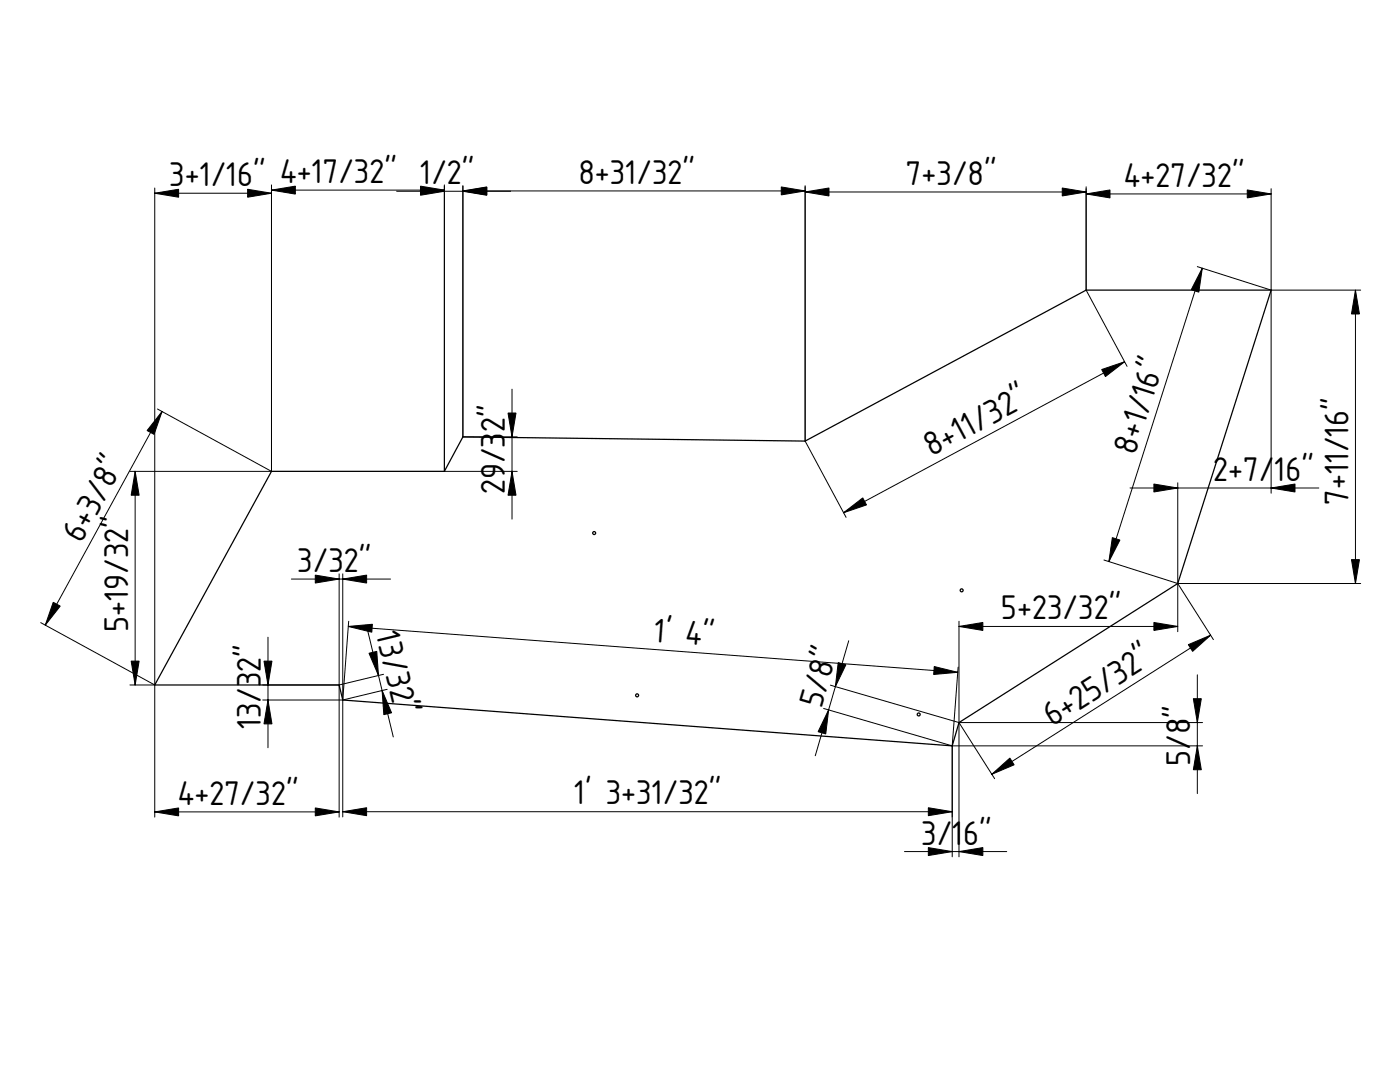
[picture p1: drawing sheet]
<svg xmlns="http://www.w3.org/2000/svg" width="279mm" height="216mm" viewBox="0 0 279 216" stroke-linecap="round" stroke-linejoin="round" font-family="sans-serif">
<g fill="none" stroke="#000" stroke-width=".25">
<path d="M54.2 94.1h34.5l3.7-6.9 68.3 .8 56.1-30.1h36.9l-18.7 58.5-43.6 27.8-1.4 4.6-121.6-9.1-.7-3h-36.8z"/>
<circle cx="118.6" cy="106.4" r=".3"/>
<circle cx="191.9" cy="117.8" r=".3"/>
<circle cx="127.1" cy="138.7" r=".3"/>
<circle cx="183.3" cy="142.6" r=".3"/>
</g>
<g fill="none" stroke="#000" stroke-width=".2">
<path d="M30.9 37.5v125.5M30.9 38.6h23.3M54.2 37.9h34.5M54.2 36.9v57.2M79.2 38.2h22.7M88.7 36.9v57.2h14.5M92.4 38.1h68.3M92.4 37.1v50.1h10.8M160.7 37.1v50.9l8.2 15.2M160.7 38.3h56.1M216.8 37.3v20.6l8.1 15.2M216.8 38.7h36.9"/>
<path d="M253.7 37.7v60.7M238.9 53.2l14.8 4.7h17.9M239.9 53.5l-18.6 58.6M270.5 57.9v58.5M102.2 77.7v25.9M224.4 72.2l-56 30.1M25.9 94.1h28.3M27 94.1v42.6M31.4 81.6l22.8 12.5M32.3 82.1l-23.3 42.6M225.5 97.4h37.7M235 96.3v29.7"/>
<path d="M58.2 115.5h19.7M67.7 114.5v48.5M68.4 114.5v48.5M220.3 111.7l14.7 4.7M235 116.4l7.2 11.2M235 116.4h36.6M8.1 124.2l22.8 12.5h-5M52.4 139.7h16M53.5 127.2v22M69.5 125l121.6 9.2M69.6 124l-1.2 15.7M73.3 125.5l5.2 21.5"/>
<path d="M76.5 134.5l-8.8 2.2h-15.3M77.3 137.5l-8.9 2.2M165.7 136.7l25.7 7.5M169.4 127.9l-6.7 22.9M191.2 133.1l-1.2 15.7M191.4 124v47M191.4 125h43.6M239 134.7v23.7M241.6 126.7l-43.7 27.8M164.4 141.4l25.6 7.4M190 148.8v22.2M190 148.8h50"/>
<path d="M191.4 144.2h48.6M191.4 144.2l7.1 11.2M30.9 162h36.8M68.4 162h121.6M180.5 169.9h20.4"/>
</g>
<g fill="#000" stroke="#000" stroke-width=".2">
<path d="M30.9 38.6l4.7-.8v1.6zM54.2 37.9l4.7-.8v1.6zM49.4 37.8l4.8 .8-4.8 .8zM83.9 37.1l4.8 .8-4.8 .8zM83.9 37.4l4.8 .8-4.8 .8zM92.4 38.1l4.7-.8v1.6zM92.4 38.2l4.7-.8v1.6zM155.9 37.3l4.8 .8-4.8 .8zM160.7 38.3l4.7-.8v1.6zM216.8 38.7l4.7-.8v1.6zM212 37.5l4.8 .8-4.8 .8zM248.9 37.9l4.8 .8-4.8 .8z"/>
<path d="M239.9 53.5l-.6 4.8-1.6-.5zM270.5 57.9l.8 4.8h-1.6zM219.9 73.7l4.5-1.5-3.8 2.9zM27 94.1l.8 4.7h-1.6zM32.3 82.1l-1.6 4.6-1.3-.8zM101.4 82.4h1.6l-.8 4.8zM102.2 94.1l.8 4.7h-1.6zM230.3 96.6l4.7 .8-4.7 .8zM253.7 97.4l4.7-.8v1.6zM62.9 114.8l4.8 .7-4.8 .8zM68.4 115.5l4.8-.7v1.5zM168.4 102.3l3.8-2.9 .7 1.4z"/>
<path d="M222 107.3l1.5 .5-2.2 4.3zM269.7 111.7h1.6l-.8 4.7zM10.6 120.2l1.4 .7-3 3.8zM26.2 131.9h1.6l-.8 4.8zM53.5 139.7l.8 4.7h-1.6zM52.7 131.9h1.6l-.8 4.8zM69.5 125l4.8-.4-.1 1.5zM73.6 130.3l1.6-.3 .3 4.8zM76.3 137.8l1.8 4.4-1.5 .4zM167.3 132.2l1.5 .5-2.1 4.3zM186.4 133l4.7 1.2-4.8 .4zM191.4 125l4.7-.8v1.6z"/>
<path d="M230.3 124.2l4.7 .8-4.7 .8zM237.2 128.6l4.4-1.9-3.6 3.3zM165.4 141.7l-.6 4.8-1.5-.5zM197.9 154.5l3.6-3.2 .9 1.3zM238.2 139.4h1.5l-.7 4.8zM239 148.8l.7 4.8h-1.5zM30.9 162l4.7-.8v1.6zM62.9 161.2l4.8 .8-4.8 .8zM68.4 162l4.8-.8v1.6zM185.3 161.2l4.7 .8-4.7 .8zM185.3 169.1l4.7 .8-4.7 .8zM191.4 169.9l4.7-.8v1.6z"/>
</g>
<g font-size="6.4">
<text x="33.8" y="37.1">3+1/16&quot; 4+17/32&quot;</text>
<text x="83.9" y="36.8">1/2&quot;</text>
<text x="115.4" y="36.7">8+31/32&quot;</text>
<text x="180.8" y="36.9">7+3/8&quot;</text>
<text x="224.3" y="37.3">4+27/32&quot;</text>
<text x="100.8" y="86.3" transform="rotate(-90 100.8 86.3)">2&quot;</text>
<text x="100.8" y="92.5" transform="rotate(-90 100.8 92.5)">/3</text>
<text x="185.9" y="91.3" transform="rotate(-28 185.9 91.3)">8+11/32&quot;</text>
<text x="226.6" y="90.9" transform="rotate(-72 226.6 90.9)">8+1/16&quot;</text>
<text x="242.1" y="96">2+7/</text>
<text x="254.3" y="96">16&quot;</text>
<text x="100.8" y="98.7" transform="rotate(-90 100.8 98.7)">29</text>
<text x="269.1" y="100.7" transform="rotate(-90 269.1 100.7)">7+11/16&quot;</text>
<text x="16.3" y="108.5" transform="rotate(-61 16.3 108.5)">6+3/8&quot;</text>
<text x="59.3" y="114.1">3/32&quot;</text>
<text x="199.8" y="123.6">5+23/32&quot;</text>
<text x="25.6" y="126.1" transform="rotate(-90 25.6 126.1)">5+19/32&quot;</text>
<text x="75" y="126.5" transform="rotate(76 75 126.5)">13/32&quot;</text>
<text x="130.4" y="128.1" transform="rotate(4 130.4 128.1)">1' 4&quot;</text>
<text x="163.9" y="141.5" transform="rotate(-74 163.9 141.5)">5/8&quot;</text>
<text x="237.5" y="143.2" transform="rotate(-90 237.5 143.2)">&quot;</text>
<text x="52.1" y="145.5" transform="rotate(-90 52.1 145.5)">13/32&quot;</text>
<text x="210.1" y="145.1" transform="rotate(-32 210.1 145.1)">6+25/32&quot;</text>
<text x="237.5" y="152.8" transform="rotate(-90 237.5 152.8)">5/8</text>
<text x="35.5" y="160.6">4+27/32&quot;</text>
<text x="114.6" y="160.5">1' 3+31/32&quot;</text>
<text x="183.8" y="168.5">3/</text>
<text x="190" y="168.5">1</text>
<text x="192.2" y="168.5">6&quot;</text>
</g>
</svg>
